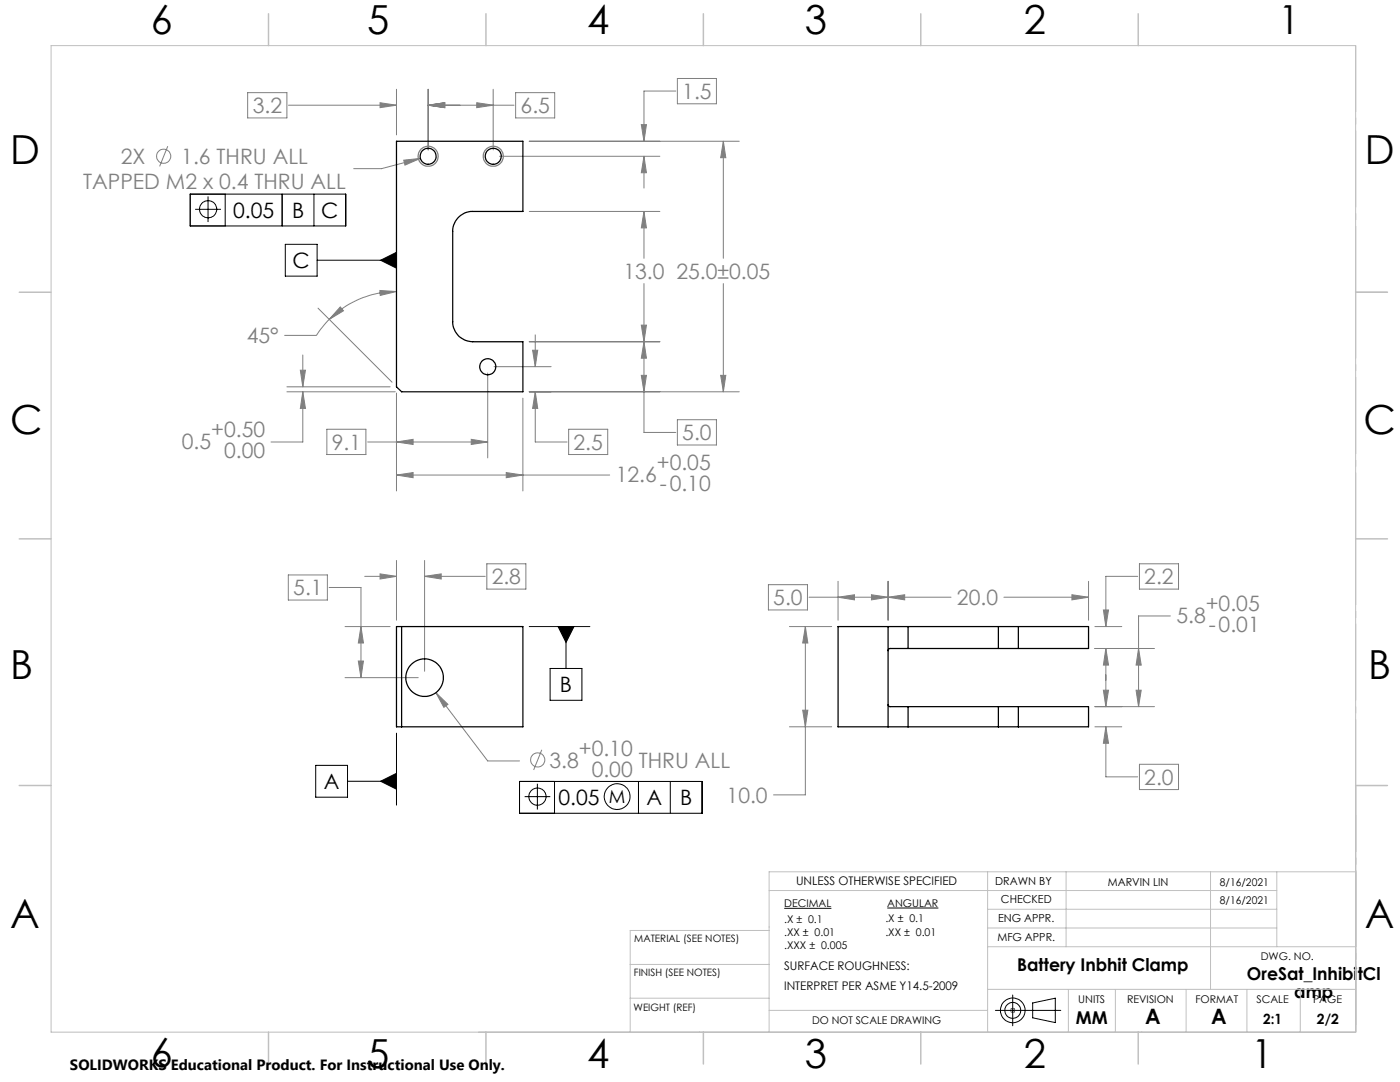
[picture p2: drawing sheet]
<svg xmlns="http://www.w3.org/2000/svg" width="279mm" height="216mm" viewBox="0 0 279 216" stroke-linecap="round" stroke-linejoin="round" font-family="sans-serif">
<g fill="none" stroke="#808080" stroke-width=".2">
<path d="M49.4 18.5h7.9v5h-7.9zM79.1 17.8v9.1M85.4 17.8v12.1M98.4 17.8v12.1M102.9 18.5h7.8v5h-7.8zM134.9 18.2h-6.4v10M135.2 15.7h7.8v5h-7.8zM33.5 29.2l-1.6 4M57.6 21h21.5M75.8 20.5l3.3 .5-3.3 .5zM80.6 32l3.3-.4-3.1 1.3zM83.9 31.6l-7.8 2.1h-5.5"/>
<path d="M85.4 21h17.2M85.4 21l3.4-.5v1zM95.1 20.5l3.3 .5-3.3 .5zM99.7 31.2h32M105.6 28.2h41.9M128 24.9h1l-.5 3.3zM128.5 31.2l.5 3.3h-1zM128.5 31.2v6.3M144.4 28.2v23.3M144.4 28.2l.5 3.3h-1.1zM75.8 58l3.3 .2-3.2 .7zM79.1 58.2a19 19 0 0 0-13.4 5.5"/>
<path d="M105.6 42.2h26.1M128.5 42.2l.5 3.3h-1zM128.5 42.2v9.3M128.5 56.6v29.7h6.4M144.4 56.6v21.6M57.3 78.2h21.6M57.3 77.2h20.6M59.9 73.9h1.1l-.6 3.3zM60.4 78.2v10h-6.3M60.4 70.8v6.4M60.4 78.2l.6 3.3h-1.1zM63.5 61.5l14.7 14.8"/>
<path d="M65.7 63.7l-1.7 2-.9 1.2h-6.3M67.9 61.2l.6 .8-2.8 1.7zM79.1 78.5v19.5M97.3 74.4v17M98.6 73.2h11.4M104.4 79.4v18.6M105.6 68.2h26.1M105.6 78.2h41.9M106.3 69.9h1l-.5 3.3zM106.8 78.2v10h6.4M106.8 66.8v6.4M106.8 78.2l.5 3.3h-1z"/>
<path d="M128 64.9h1l-.5 3.3zM128 74.9h1l-.5 3.3zM128.5 68.2l.5 3.3h-1zM143.8 74.9h1.1l-.5 3.3zM65.2 85.7h7.8v5h-7.8zM73.4 88.2h23.9M79.1 94.8h42.6M79.1 94.8l3.3-.5v1zM79.1 88.2l3.3-.5v1zM94.1 87.7l3.2 .5-3.2 .5zM101 94.3l3.4 .5-3.4 .5zM113.5 85.7h7.8v5h-7.8z"/>
<path d="M135.2 83.7h7.8v5.1h-7.8zM57.5 114.7h7.8v5h-7.8zM65.7 117.2h6.3v18M72.8 115h6.3M75.8 114.5l3.3 .5-3.3 .5zM79.1 111.8v12M84.7 111.8v22.1M84.7 115h12.1M84.7 115l3.4-.5v1zM97.2 112.5h7.8v5h-7.8zM153.4 116.7h7.7v5h-7.7zM161.5 119.2h28.3"/>
<path d="M167.3 119.2l3.2-.5v1zM167.3 116v7.8M173.9 118.7l3.3 .5-3.3 .5zM177.2 116v7.8M177.2 119.2l3.4-.5v1zM200.3 119.2h16.9M213.9 118.7l3.3 .5-3.3 .5zM217.2 116v7.8M227 115h-6.3v10M227.4 112.5h7.8v5h-7.8zM68.9 135.2h14.6M68.9 125h9"/>
<path d="M71.5 131.9h1l-.5 3.3zM72 125l.5 3.3h-1zM87 138.2l10.3 13.6h6.4M87 138.2l2.4 2.3-.8 .6zM157.6 125h8.4M160.7 125l.5 3.3h-1zM160.7 125v33.6h-6.3M218.5 125h5.4M218.5 129.4h11.9M220.2 121.7h1l-.5 3.3zM220.2 137.7h1l-.5 3.3zM220.7 129.4l.5 3.3h-1z"/>
<path d="M220.7 129.4v11.6M226.7 137.7h1.1l-.6 3.3zM227.2 129.4l.6 3.3h-1.1zM233.6 122.9h-6.4v18.1M108.1 149.6l-1.6 4M157.6 145h8.4M160.2 141.7h1l-.5 3.3zM218.5 141h11.9M218.5 145h5.4M220.7 145l.5 3.3h-1zM220.7 145v10h6.3M227.4 152.5h7.8v5.1h-7.8z"/>
<circle cx="32.7" cy="31.2" r="1.42"/>
<circle cx="107.3" cy="151.6" r="1.41"/>
</g>
<g fill="none" stroke="#000" stroke-width=".2">
<path d="M38 38.7h31v6.4h-31zM41.5 39.2v5.1M44.9 38.7v6.4M56.3 38.7v6.4M62.7 38.7v6.4M38.9 41.8h5.2M56.9 48.8h6.4v6.3h-6.4zM63.3 51.9h15.8M76 51.9l3.1-1.6v3.2zM105.6 125h12.1M109.8 133.4h6.3v6.3h-6.3zM111.4 125h3.1l-1.5 3.2z"/>
<path d="M113 125v8.4M63 152.7h6.4v6.4h-6.4zM69.4 155.9h9.7M76 155.9l3.1-1.6v3.2zM79.1 146.3v14.4M103.7 155.9h36.4v6.4h-36.4zM104.7 159h5.1M107.2 156.4v5.1M110.7 155.9v6.4M127.4 155.9v6.4M133.8 155.9v6.4M156.5 181.2h9.4"/>
<path d="M177.1 181.2h10.2M202.1 198.5v6.2M198.6 201.6h13.1M201.8 201.3l.7 .7M202.5 201.3l-.7 .7M206.1 200.1l4.5-.9v4.8l-4.5-.9z"/>
<circle cx="41.5" cy="41.8" r="1.71"/>
<circle cx="107.3" cy="159" r="1.71"/>
<circle cx="123.2" cy="159" r="2.57"/>
<circle cx="202.1" cy="201.6" r="2.46"/>
<circle cx="202.1" cy="201.6" r="1.58"/>
</g>
<g fill="none" stroke="#c0c0c0" stroke-width=".2">
<path d="M10.2 9.1h260.3v196.9h-260.3zM270.5 58.3h6.4M270.5 156.7h6.4M153.5 177.7h101.3M197.1 174v32M212.8 174v14.9M241.6 174v23.4M254.8 174v14.9M270.5 174h-117v32M125.8 192.4h27.7M125.8 199.2h27.7M153.5 185.7h-27.7v20.3"/>
<path d="M197.1 188.9h73.4M197.1 197.4h73.4M197.1 181.4h57.7M197.1 185.2h57.7M213.2 197.4v8.6M222.6 197.4v8.6M236.7 197.4v8.6M248.8 197.4v8.6M259.5 197.4v8.6M153.5 201.6h43.6M201.6 201.6h1M201.8 201.3l.7 .7"/>
<path d="M202.1 201.1v1M202.5 201.3l-.7 .7"/>
</g>
<g fill="none" stroke="#808080" stroke-width=".25">
<circle cx="85.4" cy="31.2" r="2.01"/>
<circle cx="98.4" cy="31.2" r="2.01"/>
</g>
<path d="M270.6 9.1v49.2M270.6 58.3v49.2M270.6 107.5v49.2M270.6 156.7v49.2" fill="none" stroke="#c0c0c0" stroke-width=".2" stroke-dasharray="15.2 1.3 1.3 1.3" stroke-dashoffset="2.1"/>
<path d="M270.6 173.9v32" fill="none" stroke="#c0c0c0" stroke-width=".2" stroke-dasharray="15.2 1.3 1.3 1.3" stroke-dashoffset="1.2"/>
<g fill="none" stroke="#c0c0c0" stroke-width=".3">
<path d="M53.6 2.8v6.3M97 2.8v6.3M140.4 2.8v6.3M183.8 2.8v6.3M227.2 2.8v6.3M3.8 58.3h6.4M270.5 58.3h6.4M3.8 107.5h6.4M270.5 107.5h6.4M3.8 156.7h6.4M270.5 156.7h6.4M53.6 206v6.3"/>
<path d="M97 206v6.3M140.4 206v6.3M183.8 206v6.3M227.2 206v6.3"/>
</g>
<path d="M76 155.9l3.1 1.6v-3.2zM111.4 125l1.6 3.2 1.5-3.2z" fill="#000"/>
<path d="M84.7 115l3.4-.5v1zM75.8 114.5l3.3 .5-3.3 .5zM87 138.2l1.6 2.9 .8-.6zM71.5 131.9h1l-.5 3.3zM72 125l.5 3.3h-1zM128.5 42.2l.5 3.3h-1zM128 64.9h1l-.5 3.3zM128.5 68.2l.5 3.3h-1zM128 74.9h1l-.5 3.3zM75.8 58l3.3 .2-3.2 .7zM67.9 61.2l.6 .8-2.8 1.7zM59.9 73.9h1.1l-.6 3.3zM60.4 78.2l.6 3.3h-1.1zM79.1 94.8l3.3-.5v1zM101 94.3l3.4 .5-3.4 .5zM75.8 20.5l3.3 .5-3.3 .5zM85.4 21l3.4-.5v1zM94.1 87.7l3.2 .5-3.2 .5zM79.1 88.2l3.3-.5v1zM95.1 20.5l3.3 .5-3.3 .5zM85.4 21l3.4-.5v1zM144.4 28.2l.5 3.3h-1.1zM143.8 74.9h1.1l-.5 3.3zM80.6 32l.2 .9 3.1-1.3zM128.5 31.2l.5 3.3h-1zM128 24.9h1l-.5 3.3zM106.3 69.9h1l-.5 3.3zM106.8 78.2l.5 3.3h-1zM220.7 129.4l.5 3.3h-1zM220.2 121.7h1l-.5 3.3zM220.2 137.7h1l-.5 3.3zM220.7 145l.5 3.3h-1zM227.2 129.4l.6 3.3h-1.1zM226.7 137.7h1.1l-.6 3.3zM173.9 118.7l3.3 .5-3.3 .5zM167.3 119.2l3.2-.5v1zM177.2 119.2l3.4-.5v1zM213.9 118.7l3.3 .5-3.3 .5zM160.7 125l.5 3.3h-1zM160.2 141.7h1l-.5 3.3z" fill="#808080"/>
<path d="M76 51.9l3.1-1.6v3.2z" fill="#000"/>
<g fill="none" stroke="#000" stroke-width=".25">
<path d="M79.1 28.2h25.3v14h-10.1a4 4 0 0 0-4 4v18a4 4 0 0 0 4 4h10.1v10h-24.2l-1.1-1zM79.1 125h25.3v20h-25.3zM80.2 125v20M177.2 125h4M177.2 125h-9.9v20h9.9M177.2 125v20M181.2 129.4h-2.3a2.09 2.09 0 0 0-1.6 .2l-.1 .2M181.2 125h18M181.2 129.4h18M181.2 125v4.4M199.2 125h4M199.2 129.4h4"/>
<path d="M199.2 125v4.4M203.2 125h14v4.4h-14M203.2 125v4.4M177.2 140.6l.1 .2a4.5 4.5 0 0 0 2.3 .2h1.6M177.2 145h4M181.2 145h18M181.2 141h18M181.2 141v4M199.2 141h4M199.2 145h4M199.2 141v4M203.2 141h14v4h-14"/>
<path d="M203.2 141v4"/>
<circle cx="85.4" cy="31.2" r="1.59"/>
<circle cx="98.4" cy="31.2" r="1.6"/>
<circle cx="97.3" cy="73.2" r="1.6"/>
<circle cx="84.7" cy="135.2" r="3.7"/>
</g>
<g font-size="8">
<text x="30.1" y="6.8">6</text>
<text x="73.3" y="6.9">5</text>
<text x="117.2" y="6.9">4</text>
<text x="160.6" y="6.9">3</text>
<text x="204.3" y="6.9">2</text>
<text x="255.1" y="6.9">1</text>
<text x="2.1" y="32.8">D</text>
<text x="272.4" y="32.8">D</text>
<text x="2.1" y="86.5">C</text>
<text x="272.1" y="86.5">C</text>
<text x="2.1" y="135.6">B</text>
<text x="273.1" y="135.6">B</text>
<text x="2.1" y="185.1">A</text>
<text x="272.4" y="185.1">A</text>
<text x="30.1" y="212.9">6</text>
<text x="73.3" y="213.1">5</text>
<text x="117.2" y="213.1">4</text>
<text x="160.6" y="213.1">3</text>
<text x="204.3" y="213.1">2</text>
<text x="249.7" y="213.1">1</text>
</g>
<g font-size="4.2" fill="#808080">
<text x="50.4" y="22.6">3.2</text>
<text x="103.9" y="22.6">6.5</text>
<text x="136.2" y="19.8">1.5</text>
<text x="24.1" y="32.7">2X</text>
<text x="36.2" y="32.7">1.6 THRU ALL</text>
<text x="16.6" y="37.8">TAPPED M2 x 0.4 THRU ALL</text>
<text x="124.4" y="55.6">13.0 25.0±0.05</text>
<text x="49.2" y="68.5">45°</text>
<text x="36.3" y="89.5">0.5</text>
<text x="42.2" y="87.2">+0.50</text>
<text x="66.2" y="89.8">9.1</text>
<text x="114.5" y="89.8">2.5</text>
<text x="136.2" y="87.9">5.0</text>
<text x="44.7" y="91.3">0.00</text>
<text x="131.1" y="93.9">+0.05</text>
<text x="122.9" y="96.1">12.6</text>
<text x="131.7" y="98">-0.10</text>
<text x="58.5" y="118.8">5.1</text>
<text x="98.1" y="116.6">2.8</text>
<text x="228.4" y="116.6">2.2</text>
<text x="154.3" y="120.8">5.0</text>
<text x="191" y="120.8">20.0</text>
<text x="234.8" y="124.3">5.8</text>
<text x="240.6" y="122">+0.05</text>
<text x="241.2" y="126.1">-0.01</text>
<text x="109.7" y="153.2">3.8</text>
<text x="115.5" y="150.9">+0.10</text>
<text x="118.1" y="155">0.00</text>
<text x="127.5" y="153.2">THRU ALL</text>
<text x="145" y="160.2">10.0</text>
<text x="228.4" y="156.6">2.0</text>
</g>
<g font-size="4.2">
<text x="46.5" y="43.5">0.05</text>
<text x="58.3" y="43.5">B</text>
<text x="64.1" y="43.5">C</text>
<text x="58.4" y="53.5">C</text>
<text x="111.8" y="138.1">B</text>
<text x="64.6" y="157.5">A</text>
<text x="111.5" y="160.7">0.05</text>
<text x="129" y="160.7">A</text>
<text x="135.7" y="160.7">B</text>
<text x="228.5" y="204.4">A</text>
<text x="241.7" y="204.4">A</text>
</g>
<text font-size="3.6" x="121.5" y="160.2">M</text>
<g font-size="3.5">
<text x="203" y="193.7">Battery Inbhit Clamp</text>
<text x="248.9" y="195.6">OreSat_InhibitCl</text>
<text x="258.3" y="199.2">amp</text>
<text x="214.7" y="204.4">MM</text>
</g>
<text font-size="3" x="14" y="213.5">SOLIDWORKS Educational Product. For Instructional Use Only.</text>
<g font-size="2.8">
<text x="252.1" y="204.4">2:1</text>
<text x="262.8" y="204.4">2/2</text>
</g>
<g font-size="2.4">
<text x="158.9" y="176.6">UNLESS OTHERWISE SPECIFIED</text>
<text x="156.5" y="193.7">SURFACE ROUGHNESS:</text>
<text x="156.5" y="197.6">INTERPRET PER ASME Y14.5-2009</text>
</g>
<g font-size="2.2">
<text x="198.6" y="176.6">DRAWN BY</text>
<text x="221.1" y="176.7">MARVIN LIN</text>
<text x="199.2" y="184">ENG APPR.</text>
<text x="199.8" y="180.2">CHECKED</text>
<text x="199.1" y="187.8">MFG APPR.</text>
</g>
<g font-size="2.1">
<text x="243.5" y="176.8">8/16/2021</text>
<text x="156.5" y="184.1">.X ± 0.1</text>
<text x="156.5" y="181">DECIMAL</text>
<text x="176.7" y="184.1">.X ± 0.1</text>
<text x="177.1" y="181">ANGULAR</text>
<text x="243.5" y="180.5">8/16/2021</text>
<text x="156.5" y="189.3">.XXX ± 0.005</text>
<text x="156.5" y="186.8">.XX ± 0.01</text>
<text x="176.7" y="186.7">.XX ± 0.01</text>
<text x="251.6" y="191.5">DWG. NO.</text>
<text x="215.2" y="200.1">UNITS</text>
<text x="224.9" y="200.1">REVISION</text>
<text x="238.6" y="200.1">FORMAT</text>
<text x="250.8" y="200.1">SCALE</text>
<text x="262" y="200.1">PAGE</text>
<text x="162.1" y="204.4">DO NOT SCALE DRAWING</text>
</g>
<g font-size="2">
<text x="126.6" y="187.9">MATERIAL (SEE NOTES)</text>
<text x="126.5" y="194.7">FINISH (SEE NOTES)</text>
<text x="126.4" y="201.7">WEIGHT (REF)</text>
</g>
</svg>
